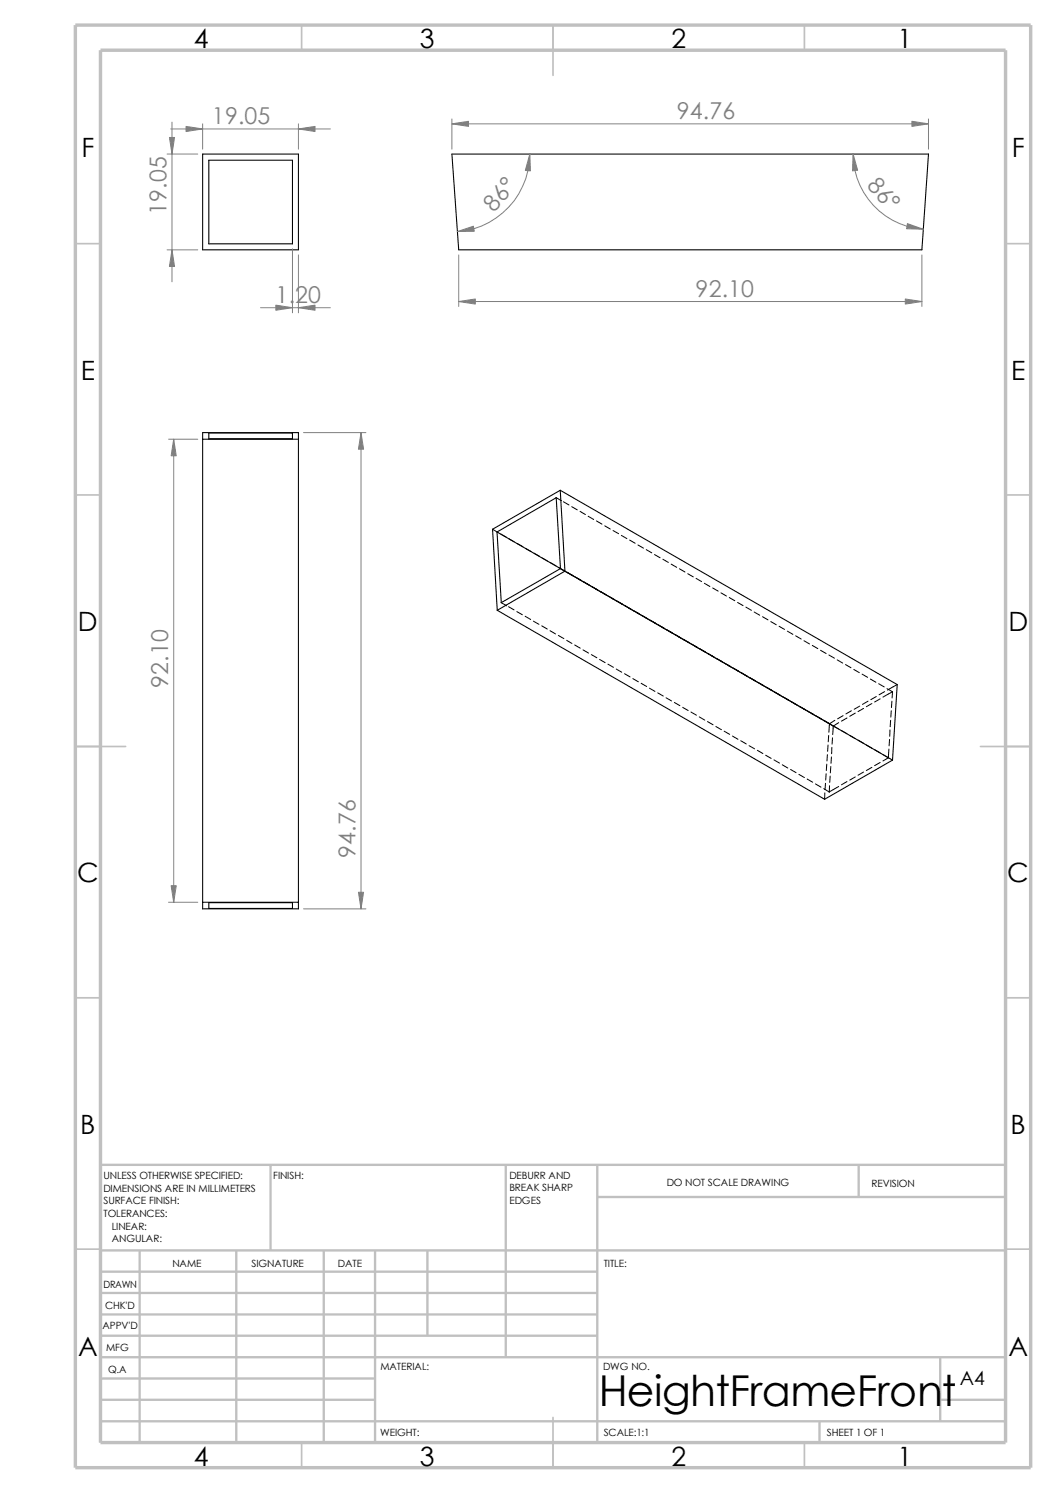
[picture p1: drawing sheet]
<svg xmlns="http://www.w3.org/2000/svg" width="210mm" height="297mm" viewBox="0 0 210 297" stroke-linecap="round" stroke-linejoin="round" font-family="sans-serif">
<g fill="none" stroke="#c0c0c0" stroke-width=".34">
<path d="M60 5v5M110 5v10M160 5v5M15 48.5h5M200 48.5h5M15 98.5h5M200 98.5h5M15 148.5h10M195 148.5h10M15 198.5h5M200 198.5h5M15 248.5h5"/>
<path d="M200 248.5h5M60 287v5M110 282v10M160 287v5"/>
</g>
<g fill="none" stroke="#c0c0c0" stroke-width=".47">
<path d="M53.8 231.7v17.1M100.6 231.7v38.3M118.8 231.7v55.3M118.8 238.1h81.2M170.8 231.7v6.4M200 231.7h-180v55.3M20 248.8h180M20 257.2h98.8M20 253h98.8M27.8 248.8v38.2M47 248.8v38.2M64.4 248.8v38.2"/>
<path d="M74.6 248.8v38.2M85 248.8v16.9M20 261.5h98.8M20 265.7h98.8M20 270h180M20 278.5h54.6M20 274.2h54.6M187 278.5h13M187 270v12.7M20 282.7h180M163 282.7v4.3"/>
</g>
<path d="M15 5h190v287h-190zM20 10h180v277h-180z" fill="none" stroke="#c0c0c0" stroke-width=".68" stroke-linecap="butt"/>
<g fill="none" stroke="#000" stroke-width=".21">
<path d="M40.3 30.6h19.1v19.1h-19.1zM41.5 31.9h16.7v16.6h-16.7zM89.9 30.6h94.8l-1.4 19.1h-92.1zM40.3 86.1h19.1v94.7h-19.1zM40.3 87.4h19.1M41.5 86.1h16.7v1.2h-16.7zM111.4 97.5l1 16.1M111.4 97.5l67 38.7-.9 15M111.4 97.5l-13.4 7.8 .9 16.1M98.8 105.8l11.8-6.8 .9 14.1M98.8 105.8l.9 14.1 11.8-6.8M98.8 105.8l12.7 7.3"/>
<path d="M112.4 113.6l65.1 37.6M112.4 113.6l-13.5 7.8M98.9 121.4l65.1 37.6 13.5-7.8M40.3 179.5h19.1M41.5 179.6h16.7v1.1h-16.7z"/>
</g>
<g fill="none" stroke="#000" stroke-width=".2">
<path d="M110.6 99l1.1 .6M112.1 99.8l1.1 .7M98 105.3l1 .6M99.6 106.2l1.1 .6M99.7 119.9l1.1 .6M101.2 107.2l1.1 .6M102.9 108.1l1.1 .7M104.5 109.1l1.1 .6M106.2 110l1.1 .7M107.8 111l1.1 .6M109.5 111.9l1.1 .7M111.1 112.9l20 11.5"/>
<path d="M111.4 113.1l1.1 .6M111.5 113.1l.3 .2M112.8 113.8l1.1 .7M113.7 100.8l1.1 .6M115.4 101.7l1 .7M116.1 115.7l1.1 .7M117 102.7l1.1 .6M118.6 103.6l1.1 .7M119.4 117.6l1.1 .7M120.3 104.6l1.1 .6M121.9 105.5l1.1 .7M122.7 119.5l1.1 .7"/>
<path d="M123.6 106.5l1.1 .6M125.2 107.4l1.1 .7M126.9 108.4l1.1 .7M128.5 109.3l1.1 .7M130.2 110.3l1.1 .7M131.8 111.3l1.1 .6M133.5 112.2l1.1 .7M135.1 113.2l1.1 .6M136.8 114.1l1.1 .7M138.4 115.1l1.1 .6M140.1 116l1.1 .7M141.7 117l1.1 .6"/>
<path d="M143.4 117.9l1.1 .7M145 118.9l1.1 .6M146.7 119.8l1.1 .7M101.1 120.7l1.1 .6M102.8 121.7l1.1 .6M104.4 122.6l1.1 .6M106.1 123.6l1.1 .6M107.7 124.5l1.1 .6M109.4 125.5l1.1 .6M111 126.4l1.1 .6M112.7 127.4l1 .6M114.3 128.3l1.1 .6"/>
<path d="M116 129.3l1.1 .6M117.6 130.2l1.1 .7M119.3 131.2l1.1 .6M120.9 132.1l1.1 .7M122.6 133.1l1.1 .6M124.2 134l1.1 .7M124.4 120.6l1.1 .6M125.9 135l1.1 .6M126 121.5l1.1 .6M127.5 135.9l1.1 .7M127.7 122.5l1.1 .6M129.2 136.9l1.1 .6"/>
<path d="M129.3 123.4l1.1 .6M130.8 137.8l1.1 .7M130.9 124.3l1.2 .7M131.6 124.8l2.8 1.5M132.5 138.8l1.1 .6M132.6 125.3l1.1 .6M134.1 139.7l1.1 .7M134.2 126.2l1.2 .7M134.9 126.7l2.8 1.5M135.9 127.2l1.1 .6M137.5 128.1l1.2 .7M138.2 128.6l2.8 1.5"/>
<path d="M139.2 129.1l1.1 .6M140.8 130l1.2 .7M141.5 130.5l2.2 1.2M142.5 131l2.8 1.6M144.8 132.4l1.1 .6M145.8 132.9l2.8 1.6M148.1 134.3l1.1 .6M148.3 120.8l1.1 .6M149.1 134.8l2.8 1.6M150 121.8l1.1 .6M151.4 136.2l1.1 .6M151.6 122.7l1.1 .6"/>
<path d="M152.4 136.7l2.8 1.6M153.3 123.7l1.1 .6M154 137.7l1.8 1M154.9 124.6l1.1 .6M155.7 138.6l2.8 1.7M156.6 125.6l1.1 .6M158 140l1.1 .6M158.2 126.5l1.1 .6M159.9 127.5l1.1 .6M161.5 128.4l1.1 .6M163.2 129.4l1.1 .6M164.8 130.3l1.1 .6"/>
<path d="M166.5 131.3l1.1 .6M168.1 132.2l1.1 .6M169.8 133.2l1.1 .6M171.4 134.1l1.2 .6M172.6 139.5l-1.1 .6M173.1 135.1l1.1 .6M173.4 140l-1.1 .6M174.3 138.6l-1.1 .6M174.8 136l1.1 .7M175 139l-1.1 .7M175.9 137.6l-1.1 .6M176.4 137l1.1 .6"/>
<path d="M177.4 139.5l-.1 1.3M177.5 137.6l-1.9 1.1M177.5 137.6l-.1 1.3M178.4 136.2l-1.9 1.1M135.8 140.7l1.1 .7M137.4 141.6l1.1 .7M139.1 142.6l1.1 .7M140.7 143.6l1.1 .6M142.4 144.5l1.1 .7M144 145.5l1.1 .6M145.7 146.4l1.1 .7M147.3 147.4l1.1 .6"/>
<path d="M149 148.3l1.1 .7M150.6 149.3l1.1 .6M152.3 150.2l1.1 .7M153.9 151.2l1.1 .6M155.6 152.1l1.1 .7M157.2 153.1l1.1 .6M158.9 154.1l1.1 .6M159 140.5l2.8 1.7M160.5 155l1.1 .6M161.3 141.9l1.1 .6M162.2 156l1.1 .6M162.3 142.4l4.5 2.6"/>
<path d="M163.9 143.3l1 .7M164 157.7v1.3M164.2 155.8l-.1 1.3M164.3 153.9l-.1 1.3M164.4 152l-.1 1.3M164.5 150.1v1.3M164.7 148.2l-.1 1.3M164.8 146.3l-.1 1.3M165 156.3l-.1 1.3-1.1-.7M165.1 154.4l-.1 1.3M165.2 152.5l-.1 1.3M165.4 150.6l-.1 1.2"/>
<path d="M165.4 148.7v1.2M165.6 146.8l-.1 1.2M165.7 144.4l-.1 1.7M166 143.3l-1 .7-.2 1.7M166.8 143.8l-1.1 .6M166.8 156.5l-1.9 1.1M167.3 145.3l1.1 .7M167.7 142.4l-1.1 .6M168.4 142.8l-1.1 .7M168.4 155.5l-1.1 .6M169 146.3l1.1 .6M169.3 141.4l-1.1 .6"/>
<path d="M170.1 141.9l-1.1 .6M170.1 154.6l-1.1 .6M170.6 147.2l1.1 .7M171 140.5l-1.1 .6M171.7 140.9l-1.1 .7M171.7 153.6l-1.1 .6M172.3 148.2l1.1 .6M173.4 152.7l-1.1 .6M173.9 149.1l1.1 .7M175 151.7l-1.1 .6M175.6 150.1l1.1 .6M176.7 150.7l-1.1 .7"/>
<path d="M176.8 149l-.1 1.7M176.9 147.1l-.1 1.3M177 145.2v1.3M177.1 143.3l-.1 1.3M177.2 141.4v1.3"/>
</g>
<g fill="none" stroke="#808080" stroke-width=".2">
<path d="M33.2 30.6h6.1M34 25.7h31.7M34.2 24.3v31.7M40.3 24.6v5.1M59.4 24.6v5.1M89.9 23.7v6M89.9 24.6h94.8M105.4 30.6a15.5 15.5 0 0 1-14.4 15.5M169.7 30.6a15 15 0 0 0 13.9 15M184.7 23.7v6M33.2 49.7h6.1M58.2 49.5v12.7"/>
<path d="M59.4 50.7v11.5M91.2 60h92.1M91.2 50.7v10.3M183.3 50.7v10.3M51.8 61.2h13.9M33.5 87.4h5.8M34.5 87.4v92.1M60.4 86.1h12.4M71.8 86.1v94.7M33.5 179.5h5.8M60.4 180.8h12.4"/>
</g>
<g fill="#808080" stroke="#808080" stroke-width=".2">
<path d="M34.2 49.7l.5 3.3h-1z"/>
<path d="M33.7 27.3h1l-.5 3.3z"/>
<path d="M37 25.1l3.3 .6-3.3 .5z"/>
<path d="M59.4 25.7l3.3-.6v1.1z"/>
<path d="M54.9 60.7l3.3 .5-3.3 .5z"/>
<path d="M59.4 61.2l3.3-.5v1z"/>
<path d="M71.8 86.1l.5 3.3h-1z"/>
<path d="M71.3 177.5h1l-.5 3.3z"/>
<path d="M34 176.2h1.1l-.6 3.3z"/>
<path d="M34.5 87.4l.6 3.3h-1.1z"/>
<path d="M89.9 24.6l3.3-.5v1z"/>
<path d="M181.4 24.1l3.3 .5-3.3 .5z"/>
<path d="M91.2 60l3.3-.5v1z"/>
<path d="M180 59.5l3.3 .5-3.3 .5z"/>
<path d="M91 46.1l3.1-1.1 .2 1z"/>
<path d="M105.4 30.6l.1 3.4-1-.1z"/>
<path d="M169.7 30.6l.9 3.3-1.1 .1z"/>
<path d="M180.5 44.5l3.1 1.1-3.3-.1z"/>
</g>
<text font-size="8.5" x="119.1" y="279.7">HeightFrameFront</text>
<g font-size="5.3">
<text x="38.5" y="9.6">4</text>
<text x="83.5" y="9.6">3</text>
<text x="133.5" y="9.6">2</text>
<text x="178.5" y="9.6">1</text>
<text x="16.2" y="31.3">F</text>
<text x="201.2" y="31.3">F</text>
<text x="16" y="75.6">E</text>
<text x="201.1" y="75.6">E</text>
<text x="15.5" y="125.6">D</text>
<text x="200.6" y="125.6">D</text>
<text x="15.3" y="175.6">C</text>
<text x="200.3" y="175.6">C</text>
<text x="16" y="225.6">B</text>
<text x="201" y="225.6">B</text>
<text x="15.5" y="269.8">A</text>
<text x="200.5" y="269.8">A</text>
<text x="38.5" y="291.6">4</text>
<text x="83.5" y="291.6">3</text>
<text x="133.5" y="291.6">2</text>
<text x="178.5" y="291.6">1</text>
</g>
<g font-size="4.6" fill="#808080">
<text x="134.6" y="23.7">94.76</text>
<text x="42.1" y="24.7">19.05</text>
<text x="172.3" y="37" transform="rotate(48 172.3 37)">86°</text>
<text x="33.1" y="42.7" transform="rotate(-90 33.1 42.7)">19.05</text>
<text x="98.3" y="42.3" transform="rotate(-50 98.3 42.3)">86°</text>
<text x="138.4" y="59.1">92.10</text>
<text x="54.8" y="60.3">1.20</text>
<text x="33.4" y="136.9" transform="rotate(-90 33.4 136.9)">92.10</text>
<text x="70.7" y="170.6" transform="rotate(-90 70.7 170.6)">94.76</text>
</g>
<text font-size="3.9" x="190.9" y="275.5">A4</text>
<g font-size="2">
<text x="20.6" y="234.6">UNLESS OTHERWISE SPECIFIED:</text>
<text x="20.6" y="237.1">DIMENSIONS ARE IN MILLIMETERS</text>
<text x="20.6" y="239.6">SURFACE FINISH:</text>
<text x="54.4" y="234.6">FINISH:</text>
<text x="101.3" y="239.5">EDGES</text>
<text x="101.3" y="234.5">DEBURR AND</text>
<text x="101.3" y="237">BREAK SHARP</text>
<text x="132.6" y="236">DO NOT SCALE DRAWING</text>
<text x="173.3" y="236.2">REVISION</text>
<text x="20.6" y="242.1">TOLERANCES:</text>
<text x="22.2" y="244.6">LINEAR:</text>
<text x="22.2" y="247.1">ANGULAR:</text>
<text x="50" y="252">SIGNATURE</text>
<text x="67.2" y="252">DATE</text>
<text x="120.1" y="252">TITLE:</text>
<text x="20.6" y="256.2">DRAWN</text>
<text x="34.3" y="252.1">NAME</text>
<text x="20.9" y="260.4">CHK'D</text>
<text x="20.4" y="264.5">APPV'D</text>
<text x="21.1" y="268.8">MFG</text>
<text x="21.5" y="273.1">Q.A</text>
<text x="75.6" y="272.5">MATERIAL:</text>
<text x="119.9" y="272.5">DWG NO.</text>
<text x="75.6" y="285.6">WEIGHT:</text>
<text x="120.1" y="285.6">SCALE:1:1</text>
<text x="164.5" y="285.6">SHEET 1 OF 1</text>
</g>
</svg>
